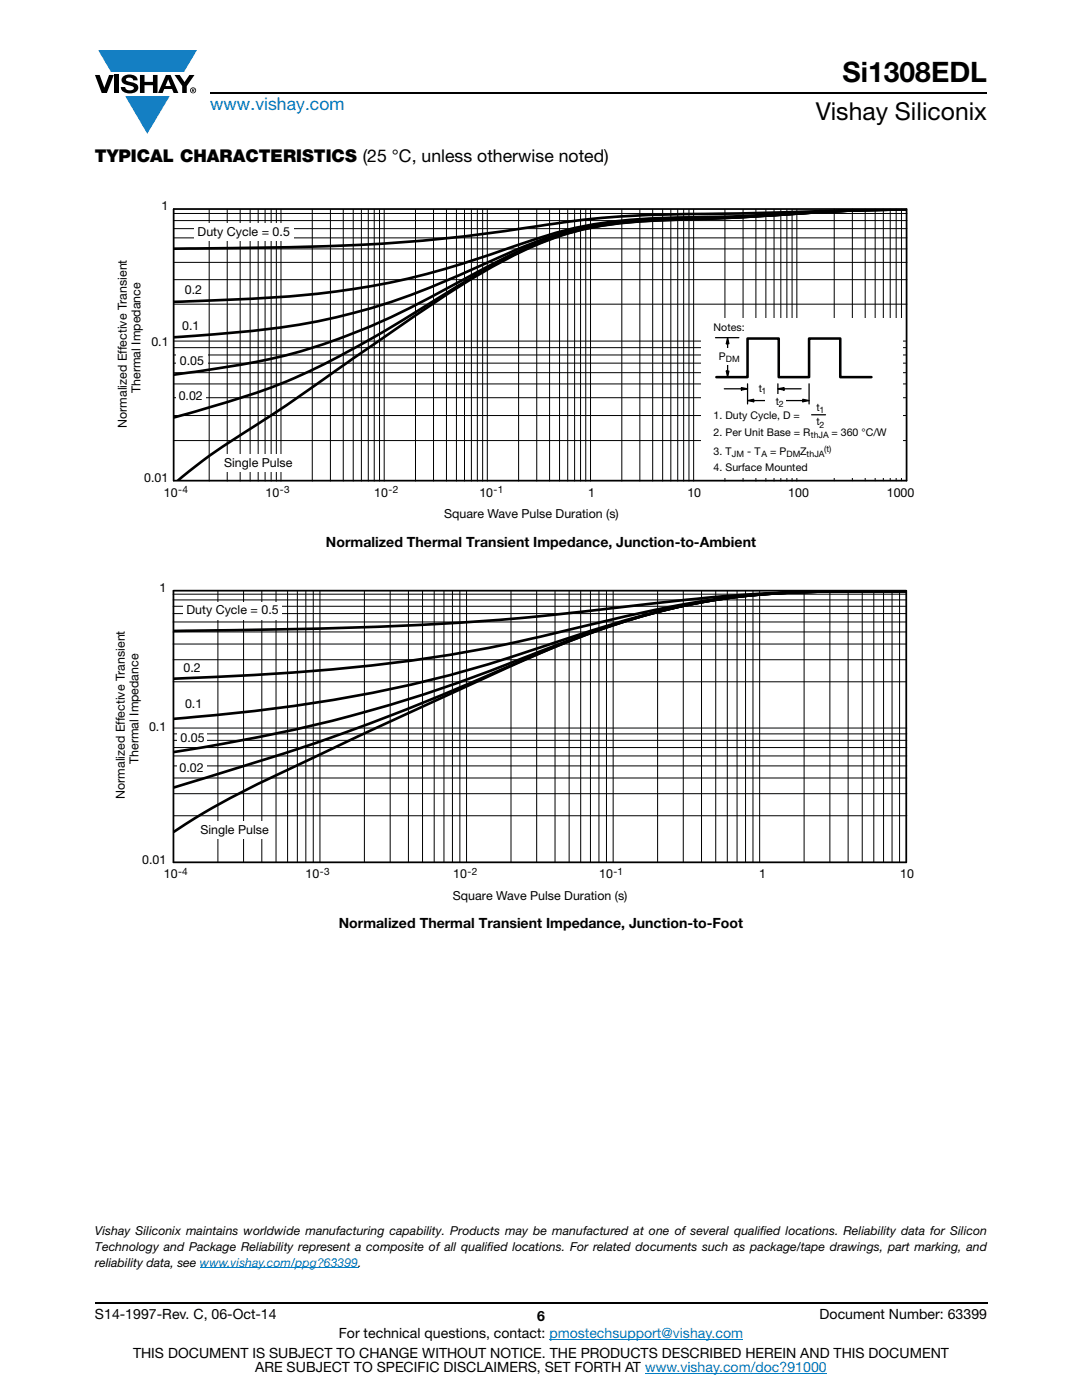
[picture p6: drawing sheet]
<svg xmlns="http://www.w3.org/2000/svg" width="216mm" height="279mm" viewBox="0 0 216 279" stroke-linecap="round" stroke-linejoin="round" font-family="sans-serif">
<g fill="#147fc3">
<path d="M19.6 10h19.7l-2.6 4.3h-1.1h-13.5z"/>
<path d="M25 19.2h8.9l-4.5 7.5z"/>
</g>
<g fill="#000">
<path d="M18.9 15h1l.9 2.5 1-2.5h.9l-1.4 3.6h-1zM22.9 15h.9v3.6h-.9zM24.6 15.3a2.1 2.1 0 0 1 2.8 .3l.1 .4h-.9a.79 .79 0 0 0-.7-.5 .79 .79 0 0 0-.8 .4l.3 .3 1 .2a1.08 1.08 0 0 1 1.2 1 1.08 1.08 0 0 1-1.1 1.2 1.73 1.73 0 0 1-2.4-1.2h.9a.96 .96 0 0 0 .8 .6 .96 .96 0 0 0 .9-.4 1.31 1.31 0 0 0-1.2-.6 1.03 1.03 0 0 1-1.1-.6 1.03 1.03 0 0 1 .2-1.1zM27.9 15h.9v1.3h1.7v-1.3h.9v3.6h-.9v-1.6h-1.7v1.6h-.9zM34.8 15h1.1l.9 1.4 1-1.4h1l-1.5 2.2v1.4h-.9v-1.4z"/>
<path d="M33.6 15.9l.5 1.3h-1.1zM33.1 15l-1.6 3.6h1l.3-.8h1.5l.3 .8h1l-1.6-3.6z"/>
<path d="M38.4 17.8h.2v.2h-.2zM38.3 17.7v.7h.1v-.3l.4 .3-.2-.3 .2-.2-.1-.2z"/>
<path d="M38.1 18a.46 .46 0 0 1 .9 0 .46 .46 0 0 1-.9 0zM37.9 18a.6 .6 0 0 0 1.2 0 .6 .6 0 0 0-1.2 0z"/>
</g>
<path d="M42 18.6h155M18.9 260h178.1" fill="none" stroke="#000" stroke-width=".36"/>
<path d="M39.9 253h31.6M109.6 267.3h38.7M128.7 274h36.3" fill="none" stroke="#007ec4" stroke-width=".2"/>
<path d="M23.3 39.9h159.2v64.1h-159.2z" fill="#fff"/>
<path d="M180.8 41.8l-10 .1-20.2 .6a410.5 410.5 0 0 0-32.8 1.2l-3.5 .4a410.3 410.3 0 0 1-36.8 4.4 812.6 812.6 0 0 1-42.8 1.1M180.8 41.8a950.9 950.9 0 0 0-35.1 1.4l-6.6 .2a104.1 104.1 0 0 0-28.2 3.1l-7.8 2.5a159.1 159.1 0 0 1-39.4 9.6 408.7 408.7 0 0 1-29 1.6M180.8 41.8a692.3 692.3 0 0 0-35.1 1.6h-1.8a205 205 0 0 0-23.6 1.3 73.9 73.9 0 0 0-20.6 6.6 174.5 174.5 0 0 1-29.2 11.2 163.4 163.4 0 0 1-31.5 4.5l-4.3 .3M180.8 41.8a623.9 623.9 0 0 0-35.1 1.6l-1.8 .1a235.1 235.1 0 0 0-22.5 1.2 66.5 66.5 0 0 0-23.5 8.2l-5.1 2.7a160.5 160.5 0 0 1-27.5 12.8 135 135 0 0 1-27.5 6l-3.1 .4M180.8 41.8a512.5 512.5 0 0 0-33.8 1.6l-9.9 .4a97.6 97.6 0 0 0-22.8 2.5 90.1 90.1 0 0 0-22.9 10.8 289.7 289.7 0 0 1-28.7 16.6 139.9 139.9 0 0 1-23.7 8.4l-4.3 1.2M180.8 41.8a507.9 507.9 0 0 0-33.8 1.6l-9.9 .4a102.9 102.9 0 0 0-21.1 2.1 75.6 75.6 0 0 0-21.8 9.7 776.8 776.8 0 0 0-30.1 20.4 436.4 436.4 0 0 1-20.8 13.9l-2.8 2-5.1 4.1" fill="none" stroke="#000" stroke-width=".53"/>
<g fill="none" stroke="#000" stroke-width=".2">
<path d="M34.8 45.6h146.2M34.8 44h146.2M34.8 47.5h146.2M34.8 55.8h146.2M34.8 52.4h146.2M34.8 49.7h146.2M34.8 42.6h146.2M41.7 41.8v54.2M45.3 41.8v54.2M47.9 41.8v54.2M49.9 41.8v54.2M51.5 41.8v54.2"/>
<path d="M52.9 41.8v54.2M54.1 41.8v54.2M55.1 41.8v54.2M56.1 41.8v54.2M62.3 41.8v54.2M65.9 41.8v54.2M68.5 41.8v54.2M70.5 41.8v54.2M72.1 41.8v54.2M73.5 41.8v54.2M74.7 41.8v54.2M75.7 41.8v54.2"/>
<path d="M76.7 41.8v54.2M82.9 41.8v54.2M86.5 41.8v54.2M89.1 41.8v54.2M91.1 41.8v54.2M92.7 41.8v54.2M94.1 41.8v54.2M95.2 41.8v54.2M96.3 41.8v54.2M97.2 41.8v54.2M103.5 41.8v54.2M107.1 41.8v54.2"/>
<path d="M109.7 41.8v54.2M111.7 41.8v54.2M113.3 41.8v54.2M114.7 41.8v54.2M115.8 41.8v54.2M116.9 41.8v54.2M117.8 41.8v54.2M124.1 41.8v54.2M127.7 41.8v54.2M130.2 41.8v54.2M132.2 41.8v54.2M133.9 41.8v54.2"/>
<path d="M135.2 41.8v54.2M136.4 41.8v54.2M137.5 41.8v54.2M138.4 41.8v54.2M144.7 41.8v54.2M148.3 41.8v54.2M150.8 41.8v54.2M152.8 41.8v54.2M154.5 41.8v54.2M155.8 41.8v54.2M157 41.8v54.2M158 41.8v54.2"/>
<path d="M159 41.8v54.2M166.5 41.8v54.1M170.1 41.8v54.1M172.6 41.8v54.1M174.6 41.8v54.1M176.3 41.8v54.1M177.6 41.8v54.1M178.8 41.8v54.1M179.9 41.8v54.1M34.8 60.7h146.2M34.8 68.1h145.9M34.8 79.4h145.9"/>
<path d="M34.8 76.6h145.9M34.8 74.4h145.9M34.8 72.5h145.9M34.8 70.8h145.9M34.8 69.4h145.9M34.8 87.9h145.9M34.8 82.9h145.9"/>
</g>
<path d="M34.6 41.7v54.2h146.3v-54.2M34.7 41.7h146.2" fill="none" stroke="#000" stroke-width=".35"/>
<path d="M140 63.6h40.1v31.7h-40.1z" fill="#fff"/>
<path d="M142.8 67.4h4.6M144.5 77.6h3.8M147.9 77.4l1.3 .2-1.3 .2zM149.2 79.9l1.2-.2v.5zM149.2 76.6v4M150 79.9h3.8M155.2 77.6l1.2-.2v.4zM155.2 76.6v2M156.1 77.6h3.8M156.8 79.9h3.8M160.2 79.7l1.2 .2-1.2 .3zM161.4 76.6v4" fill="none" stroke="#000" stroke-width=".25"/>
<path d="M147.9 77.4l1.3 .2-1.3 .2zM155.2 77.6l1.2-.2v.4zM149.2 79.9l1.2-.2v.5zM160.2 79.7l1.2 .2-1.2 .3z" fill="#000"/>
<g fill="#fff">
<path d="M149.7 75.9h4.1v2.6h-4.1z"/>
<path d="M152.7 78.6h4.1v2.5h-4.1z"/>
</g>
<path d="M144.9 74.1h.5l-.2 1.2zM145.2 67.4l.2 1.2h-.5z" fill="#000"/>
<path d="M144.9 74.1h.5l-.2 1.2zM145.2 67.4l.2 1.2h-.5zM145.2 68.3v6.1" fill="none" stroke="#000" stroke-width=".25"/>
<path d="M142.7 69.6h5.6v3.3h-5.6z" fill="#fff"/>
<path d="M142.9 75.3h6.3v-7.7h6.2v7.7h6v-7.7h6.3v7.7h6.2" fill="none" stroke="#000" stroke-width=".51"/>
<path d="M161.9 82.8h2.8" fill="none" stroke="#000" stroke-width=".25"/>
<g fill="#fff">
<path d="M38.7 44.5h19.8v3.5h-19.8z"/>
<path d="M44.1 90.6h14.8v3.6h-14.8z"/>
<path d="M35.2 77.3h5.9v3.3h-5.9z"/>
<path d="M35.1 70.4h6.3v3.1h-6.3z"/>
<path d="M22.9 116.1h159.5v64.1h-159.5z"/>
</g>
<path d="M180.8 118h-8.3a344 344 0 0 0-49.1 3.2 576.6 576.6 0 0 1-68.2 4.4l-20.5 .3M180.8 118h-8.3a182 182 0 0 0-40.9 3.5l-6.8 1.5a700 700 0 0 1-31.2 7 421.1 421.1 0 0 1-58.9 5.4M180.8 118h-8.3a175.9 175.9 0 0 0-33.5 2.4 236 236 0 0 0-31.1 8.8 270.1 270.1 0 0 1-66.3 13.6l-6.9 .7M180.8 118h-8.3a174.1 174.1 0 0 0-33.5 2.4 181.5 181.5 0 0 0-33.3 10.4 297.3 297.3 0 0 1-71 19.3M180.8 118h-8.3a174.5 174.5 0 0 0-33.5 2.4 164.5 164.5 0 0 0-35.3 11.6 471.1 471.1 0 0 1-64.7 23.9l-4.3 1.3M180.8 118h-8.3a173.9 173.9 0 0 0-33.5 2.4 164 164 0 0 0-37.7 12.8l-31.4 14.5a523.6 523.6 0 0 0-27.7 13.6l-7.5 4.7" fill="none" stroke="#000" stroke-width=".53"/>
<g fill="none" stroke="#000" stroke-width=".2">
<path d="M34.5 119.7h146.3M34.5 118.6h146.3M43.5 117.9v54.2M48.6 117.9v54.2M52.2 117.9v54.2M55.1 117.9v54.2M57.4 117.9v54.2M59.3 117.9v54.2M61 117.9v54.2M62.5 117.9v54.2M63.8 117.9v54.2M72.7 117.9v54.2"/>
<path d="M77.9 117.9v54.2M81.5 117.9v54.2M84.3 117.9v54.2M86.6 117.9v54.2M88.6 117.9v54.2M90.3 117.9v54.2M91.8 117.9v54.2M93.1 117.9v54.2M102 117.9v54.2M107.1 117.9v54.2M110.7 117.9v54.2M113.6 117.9v54.2"/>
<path d="M115.9 117.9v54.2M117.8 117.9v54.2M119.5 117.9v54.2M121 117.9v54.2M122.3 117.9v54.2M131.2 117.9v54.2M136.3 117.9v54.2M140 117.9v54.2M142.8 117.9v54.2M145.1 117.9v54.2M147.1 117.9v54.2M148.8 117.9v54.2"/>
<path d="M150.2 117.9v54.2M151.6 117.9v54.2M160.4 117.9v54.2M165.6 117.9v54.2M169.2 117.9v54.2M172 117.9v54.2M174.4 117.9v54.2M176.3 117.9v54.2M178 117.9v54.2M179.5 117.9v54.2M34.5 122.5h146.3M34.5 121h146.3"/>
<path d="M34.5 124.1h146.3M34.5 136.1h146.3M34.5 131.7h146.3M34.5 128.5h146.3M34.5 126.1h146.3M34.7 145.3h146.2M34.7 158.4h146.2M34.7 155.3h146.2M34.7 152.9h146.2M34.7 150.9h146.2M34.7 149.2h146.2M34.7 147.8h146.2"/>
<path d="M34.7 146.5h146.2M34.7 162.8h146.2"/>
</g>
<path d="M34.6 117.9v54.2h146.2v-54.2M34.6 117.9h146.2" fill="none" stroke="#000" stroke-width=".35"/>
<g fill="#fff">
<path d="M36.6 120.1h19.7v3.5h-19.7z"/>
<path d="M35.4 145.8h5.9v2.7h-5.9z"/>
<path d="M39.6 163.9h14.6v3.4h-14.6z"/>
<path d="M35.3 151.6h5.9v3.2h-5.9z"/>
</g>
<text font-size="5.6" x="168.1" y="16.4">Si1308EDL</text>
<text font-size="4.9" x="162.8" y="24">Vishay Siliconix</text>
<text font-size="3.5" fill="#007ec4" x="42" y="21.9">www.vishay.com</text>
<text font-size="3.5" x="18.9" y="32.3">TYPICAL CHARACTERISTICS (25 °C, unless otherwise noted)</text>
<g font-size="2.8">
<text x="65" y="109.1">Normalized Thermal Transient Impedance, Junction-to-Ambient</text>
<text x="67.6" y="185.3">Normalized Thermal Transient Impedance, Junction-to-Foot</text>
<text x="18.9" y="263.3">S14-1997-Rev. C, 06-Oct-14</text>
<text x="107.2" y="263.6">6</text>
<text x="163.6" y="263.3">Document Number: 63399</text>
<text x="67.6" y="267.1">For technical questions, contact: pmostechsupport@vishay.com</text>
<text x="26.5" y="271">THIS DOCUMENT IS SUBJECT TO CHANGE WITHOUT NOTICE. THE PRODUCTS DESCRIBED HEREIN AND THIS DOCUMENT</text>
<text x="50.9" y="273.8">ARE SUBJECT TO SPECIFIC DISCLAIMERS, SET FORTH AT www.vishay.com/doc?91000</text>
</g>
<g font-size="2.5">
<text x="32.2" y="42">1</text>
<text x="39.4" y="47">Duty Cycle = 0.5</text>
<text x="36.9" y="58.7">0.2</text>
<text x="36.3" y="65.9">0.1</text>
<text x="30.2" y="69">0.1</text>
<text x="35.9" y="72.9">0.05</text>
<text x="28" y="78.4" transform="rotate(-90 28 78.4)">Thermal Impedance</text>
<text x="35.7" y="79.8">0.02</text>
<text x="25.3" y="85.4" transform="rotate(-90 25.3 85.4)">Normalized Effective Transient</text>
<text x="44.7" y="93.1">Single Pul</text>
<text x="55.8" y="93.1">se</text>
<text x="28.8" y="96.1">0.01</text>
<text x="32.7" y="99.1">10</text>
<text x="53" y="99.1">10</text>
<text x="74.7" y="99.1">10</text>
<text x="95.6" y="99.1">10</text>
<text x="117.4" y="99.1">1</text>
<text x="137.2" y="99.3">10</text>
<text x="157.3" y="99.1">100</text>
<text x="177" y="99.1">1000</text>
<text x="88.6" y="103.5">Square Wave Pulse Duration (s)</text>
<text x="31.8" y="118.2">1</text>
<text x="37.2" y="122.6">Duty Cycle = 0.5</text>
<text x="36.6" y="134.2">0.2</text>
<text x="36.9" y="141.3">0.1</text>
<text x="29.7" y="145.9">0.1</text>
<text x="36" y="148">0.05</text>
<text x="27.6" y="152.5" transform="rotate(-90 27.6 152.5)">Thermal Impedance</text>
<text x="35.8" y="154.1">0.02</text>
<text x="24.9" y="159.4" transform="rotate(-90 24.9 159.4)">Normalized Effective Transient</text>
<text x="40" y="166.4">Single Puls</text>
<text x="52.3" y="166.4">e</text>
<text x="28.4" y="172.4">0.01</text>
<text x="32.7" y="175.3">10</text>
<text x="61" y="175.3">10</text>
<text x="90.4" y="179.6">Square Wave Pulse Duration (s)</text>
<text x="90.4" y="175.3">10</text>
<text x="119.6" y="175.3">10</text>
<text x="151.5" y="175.3">1</text>
<text x="179.6" y="175.3">10</text>
<text x="18.9" y="246.4">Vishay Siliconix maintains worldwide manufacturing capability. Products may be manufactured at one of several qualified locations. Reliability data for Silicon</text>
<text x="18.9" y="249.6">Technology and Package Reliability represent a composite of all qualified locations. For related documents such as package/tape drawings, part marking, and</text>
<text x="18.9" y="252.8">reliability data, see www.vishay.com/ppg?63399.</text>
</g>
<g font-size="2.1">
<text x="142.4" y="66.1">Notes:</text>
<text x="143.4" y="71.8">P</text>
<text x="142.4" y="83.7">1. Duty Cycle, D =</text>
<text x="151.4" y="78.2">t</text>
<text x="154.8" y="80.9">t</text>
<text x="162.9" y="82">t</text>
<text x="142.4" y="87">2. Per Unit Base = R</text>
<text x="162.9" y="84.9">t</text>
<text x="165.9" y="87">= 360 °C/W</text>
<text x="142.4" y="90.7">3. T</text>
<text x="142.4" y="94.1">4.</text>
<text x="144.8" y="94.1">Surface Mounted</text>
<text x="149.1" y="90.7">- T</text>
<text x="153.7" y="90.7">= P</text>
<text x="159.7" y="90.7">Z</text>
</g>
<g font-size="2">
<text x="35.6" y="98.4">-4</text>
<text x="55.8" y="98.4">-3</text>
<text x="77.5" y="98.4">-2</text>
<text x="98.5" y="98.4">-1</text>
<text x="35.5" y="174.5">-4</text>
<text x="63.8" y="174.5">-3</text>
<text x="93.3" y="174.5">-2</text>
<text x="122.4" y="174.5">-1</text>
</g>
<g font-size="1.8">
<text x="144.8" y="72.3">DM</text>
<text x="152" y="78.7">1</text>
<text x="155.4" y="81.3">2</text>
<text x="163.5" y="82.5">1</text>
<text x="161.8" y="87.5">thJA</text>
<text x="163.5" y="85.3">2</text>
<text x="146.1" y="91.2">JM</text>
<text x="151.9" y="91.2">A</text>
<text x="156.9" y="91.2">DM</text>
<text x="161" y="91.2">thJA</text>
<text x="164.5" y="90.1">(t)</text>
</g>
</svg>
